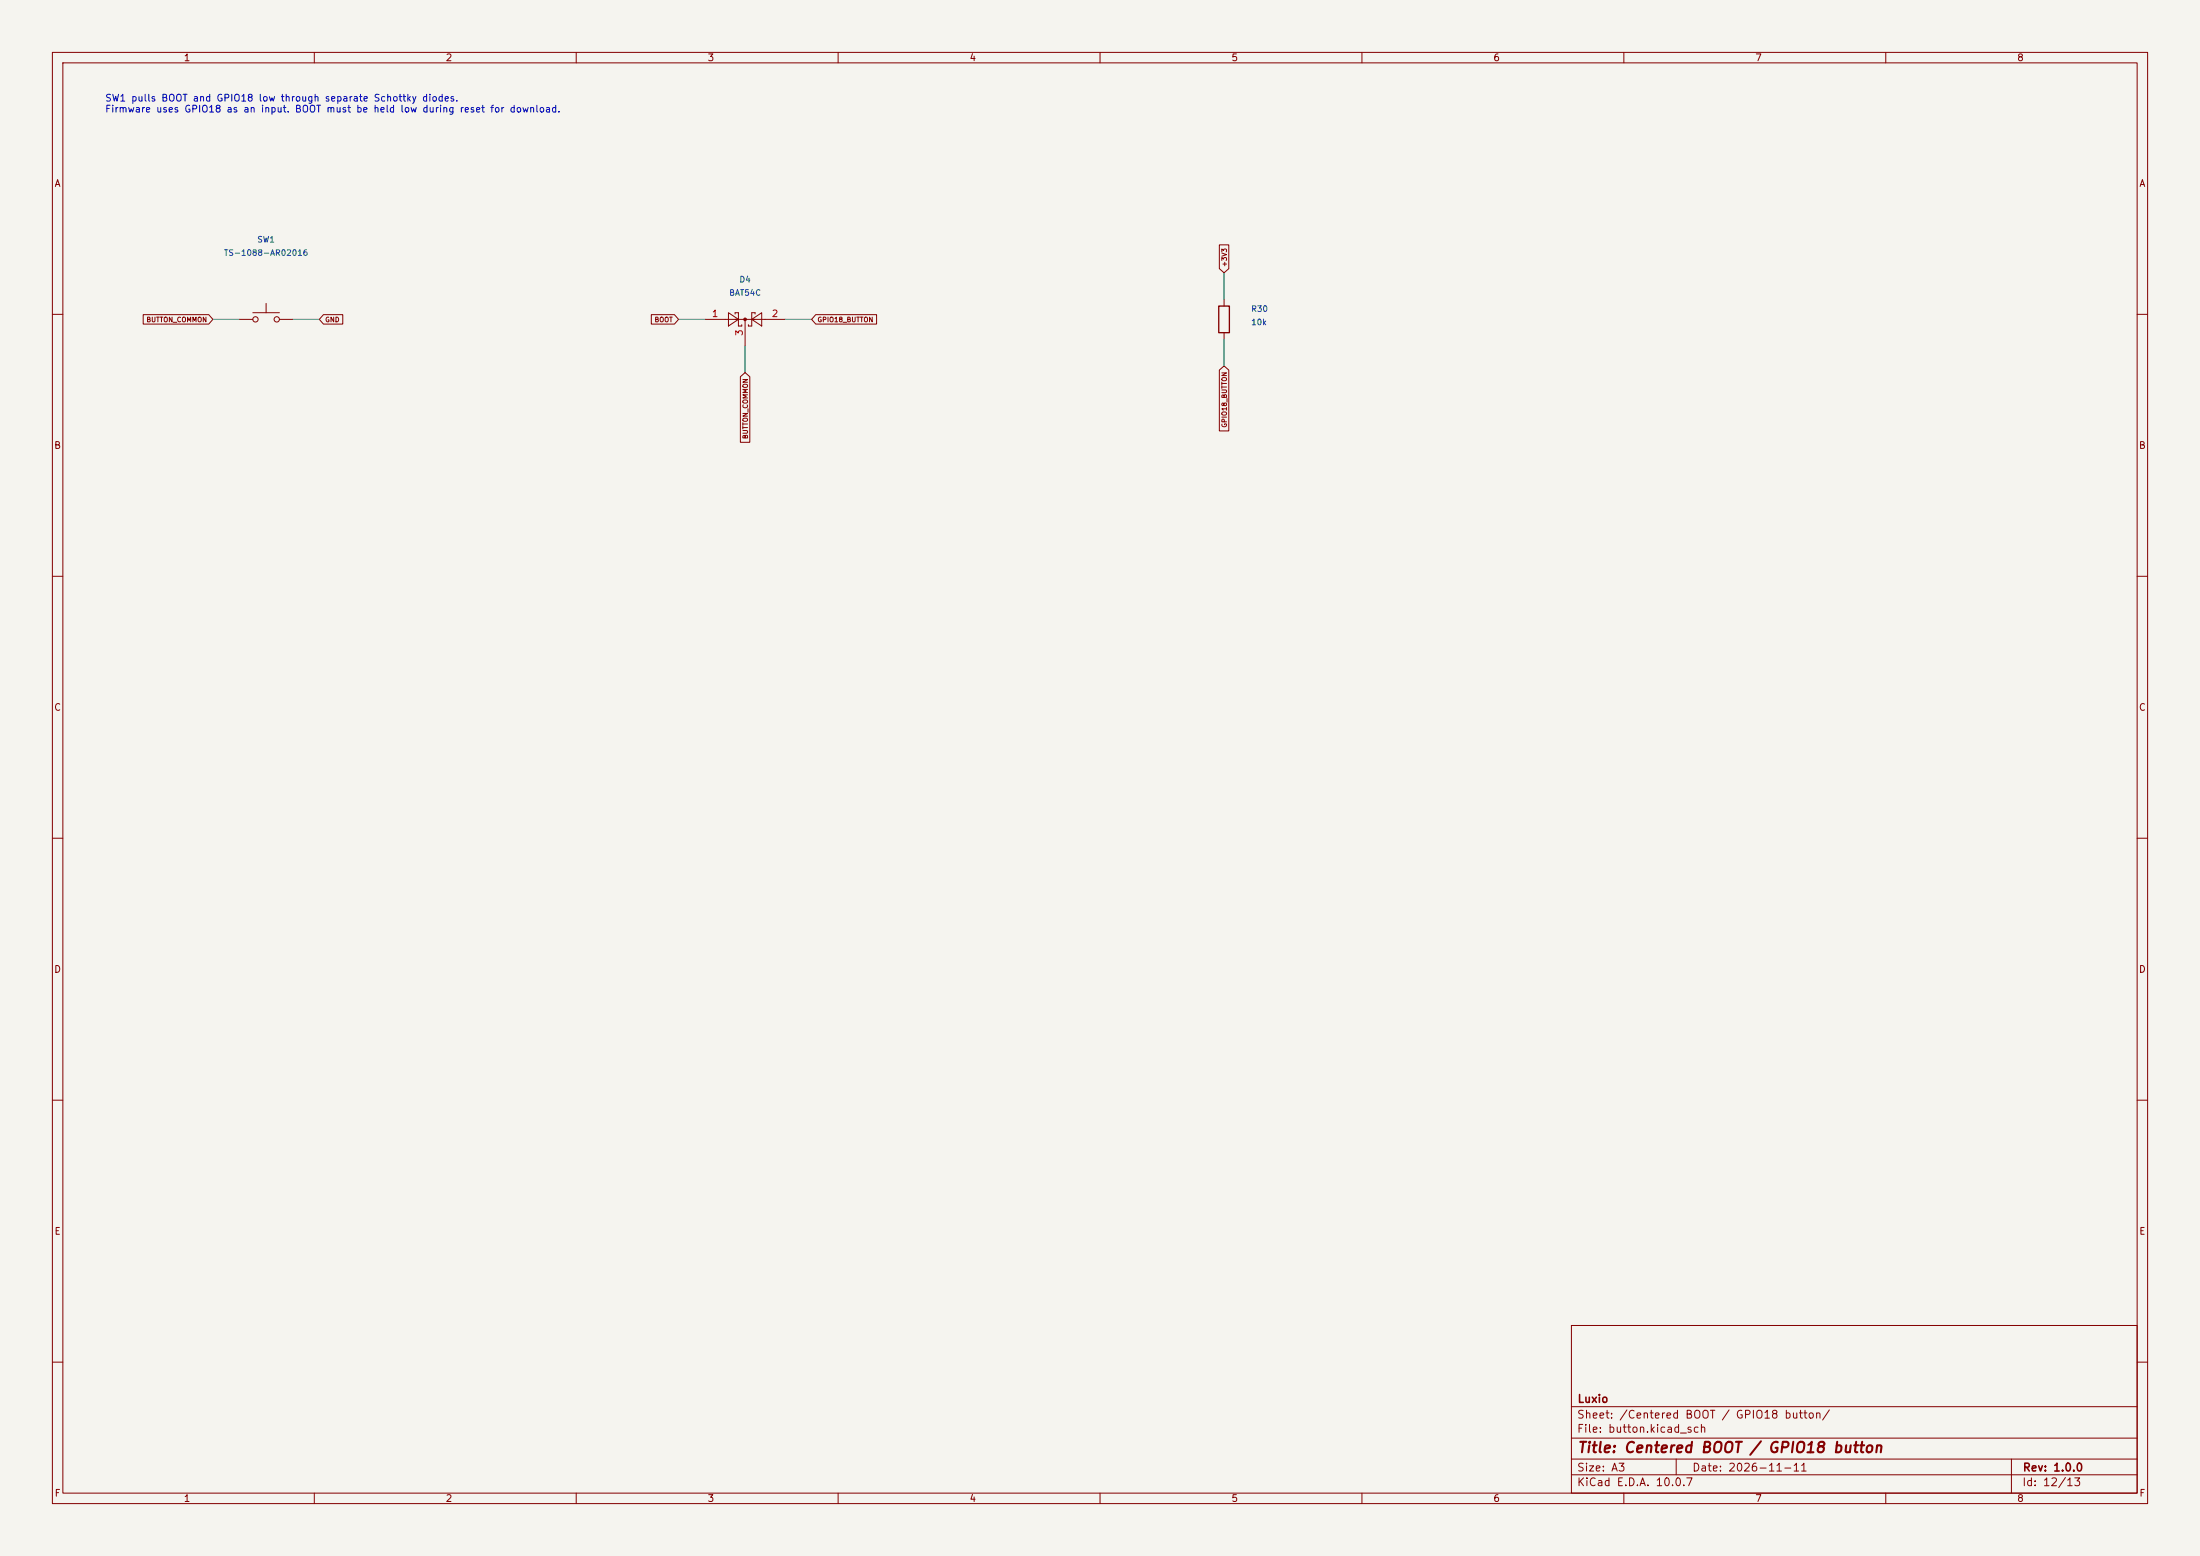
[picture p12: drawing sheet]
<svg xmlns="http://www.w3.org/2000/svg" width="420mm" height="297mm" viewBox="0 0 420 297" stroke-linecap="round" stroke-linejoin="round" font-family="sans-serif">
<path d="M0 0h420v297h-420z" fill="#f5f4ef" stroke="#f5f4ef" stroke-width=".19"/>
<g fill="none" stroke="#840000" stroke-width=".19">
<path d="M10 10h400v277h-400zM12 12h396v273h-396zM60 10v2M110 10v2M160 10v2M210 10v2M260 10v2M310 10v2M360 10v2M48.3 59.7h5M50.8 57.9v1.8M139.1 59.7l1.9 1.3-1.9 1.2z"/>
<path d="M140.3 59.9v-.2h.7v2.5h.6v-.2M144.1 59.9v-.2h-.6v2.5h-.6v-.2M232.8 46.7h1.8v4.6l-.9 .8-.9-.8zM233.7 57.2v1.2M10 60h2M27.3 60.1h12.6l.7 .9-.7 .9h-12.6zM45.7 61h2.6M53.3 61h2.6M61.7 60.1h3.7v1.8h-3.7l-.7-.9zM124.3 60.1h4.5l.7 .9-.7 .9h-4.5zM134.6 61h15.3M141.3 71.9l.9-.8 .9 .8v12.5h-1.8z"/>
<path d="M142.2 61v5M143.5 61l1.9-1.3v2.5zM155.7 60.1h11.6v1.8h-11.6l-.8-.9zM232.8 70.6l.9-.7 .9 .7v11.7h-1.8zM233.7 63.5v1.3M408 60h2M10 110h2M408 110h2M10 160h2M408 160h2M10 210h2M408 210h2"/>
<path d="M300 253h108v32h-108zM10 260h2M300 278.5h108M300 274.5h108M300 268.5h108M320 278.5v3M384 278.5v6.5M408 260h2M60 285v2M110 285v2M160 285v2M210 285v2"/>
<path d="M260 285v2M300 281.5h108M310 285v2M360 285v2"/>
<circle cx="48.8" cy="61" r=".51"/>
<circle cx="52.8" cy="61" r=".51"/>
</g>
<circle cx="142.2" cy="61" r=".25" fill="#840000" stroke="#840000" stroke-width=".19"/>
<path d="M232.7 58.4h2v5.1h-2z" fill="none" stroke="#840000" stroke-width=".25"/>
<path d="M233.7 52.1v5.1M40.6 61h5.1M55.9 61h5.1M129.5 61h5.1M142.2 66v5.1M149.9 61h5M233.7 64.8v5.1" fill="none" stroke="#009600" stroke-width=".19"/>
<text font-size="2" fill="#840000" x="301" y="277.8">Title: Centered BOOT / GPIO18 button</text>
<g font-size="1.5" fill="#840000">
<text x="301" y="268.1">Luxio</text>
<text x="300.9" y="273.8">File: button.kicad_sch</text>
<text x="300.9" y="271.1">Sheet: /Centered BOOT / GPIO18 button/</text>
<text x="300.9" y="281.2">Size: A3</text>
<text x="322.9" y="281.2">Date: 2026-11-11</text>
<text x="386" y="281.2">Rev: 1.0.0</text>
<text x="300.9" y="284">KiCad E.D.A. 10.0.7</text>
<text x="385.9" y="284">Id: 12/13</text>
</g>
<g font-size="1.3" fill="#840000">
<text x="35" y="12">1</text>
<text x="85" y="12">2</text>
<text x="135" y="12">3</text>
<text x="185" y="12">4</text>
<text x="235" y="12">5</text>
<text x="285" y="12">6</text>
<text x="335" y="12">7</text>
<text x="385" y="12">8</text>
<text x="10.3" y="36">A</text>
<text x="408.3" y="36">A</text>
<text x="10.2" y="86">B</text>
<text x="408.2" y="86">B</text>
<text x="10.2" y="136">C</text>
<text x="408.2" y="136">C</text>
<text x="10.2" y="186">D</text>
<text x="408.2" y="186">D</text>
<text x="10.3" y="236">E</text>
<text x="408.3" y="236">E</text>
<text x="10.3" y="286">F</text>
<text x="35" y="287">1</text>
<text x="85" y="287">2</text>
<text x="135" y="287">3</text>
<text x="185" y="287">4</text>
<text x="235" y="287">5</text>
<text x="285" y="287">6</text>
<text x="335" y="287">7</text>
<text x="385" y="287">8</text>
<text x="408.3" y="286">F</text>
</g>
<g font-size="1.3" fill="#0000c2">
<text x="20" y="19.7">SW1 pulls BOOT and GPIO18 low through separate Schottky diodes.</text>
<text x="20" y="21.8">Firmware uses GPIO18 as an input. BOOT must be held low during reset for download.</text>
</g>
<g font-size="1.3" fill="#a90000">
<text x="135.8" y="60.8">1</text>
<text x="142.1" y="64.2" transform="rotate(-90 142.1 64.2)">3</text>
<text x="147.2" y="60.8">2</text>
</g>
<g font-size="1.1" fill="#006464">
<text x="49" y="46.6">SW1</text>
<text x="42.6" y="49.1">TS-1088-AR02016</text>
<text x="139.1" y="56.7">BAT54C</text>
<text x="141.1" y="54.2">D4</text>
<text x="238.7" y="59.8">R30</text>
<text x="238.7" y="62.3">10k</text>
</g>
<g font-size=".9" fill="#840000">
<text x="234.4" y="51" transform="rotate(-90 234.4 51)">+3V3</text>
<text x="27.9" y="61.7">BUTTON_COMMON</text>
<text x="62" y="61.7">GND</text>
<text x="124.9" y="61.7">BOOT</text>
<text x="156" y="61.7">GPIO18_BUTTON</text>
<text x="143" y="83.9" transform="rotate(-90 143 83.9)">BUTTON_COMMON</text>
<text x="234.4" y="81.7" transform="rotate(-90 234.4 81.7)">GPIO18_BUTTON</text>
</g>
</svg>
